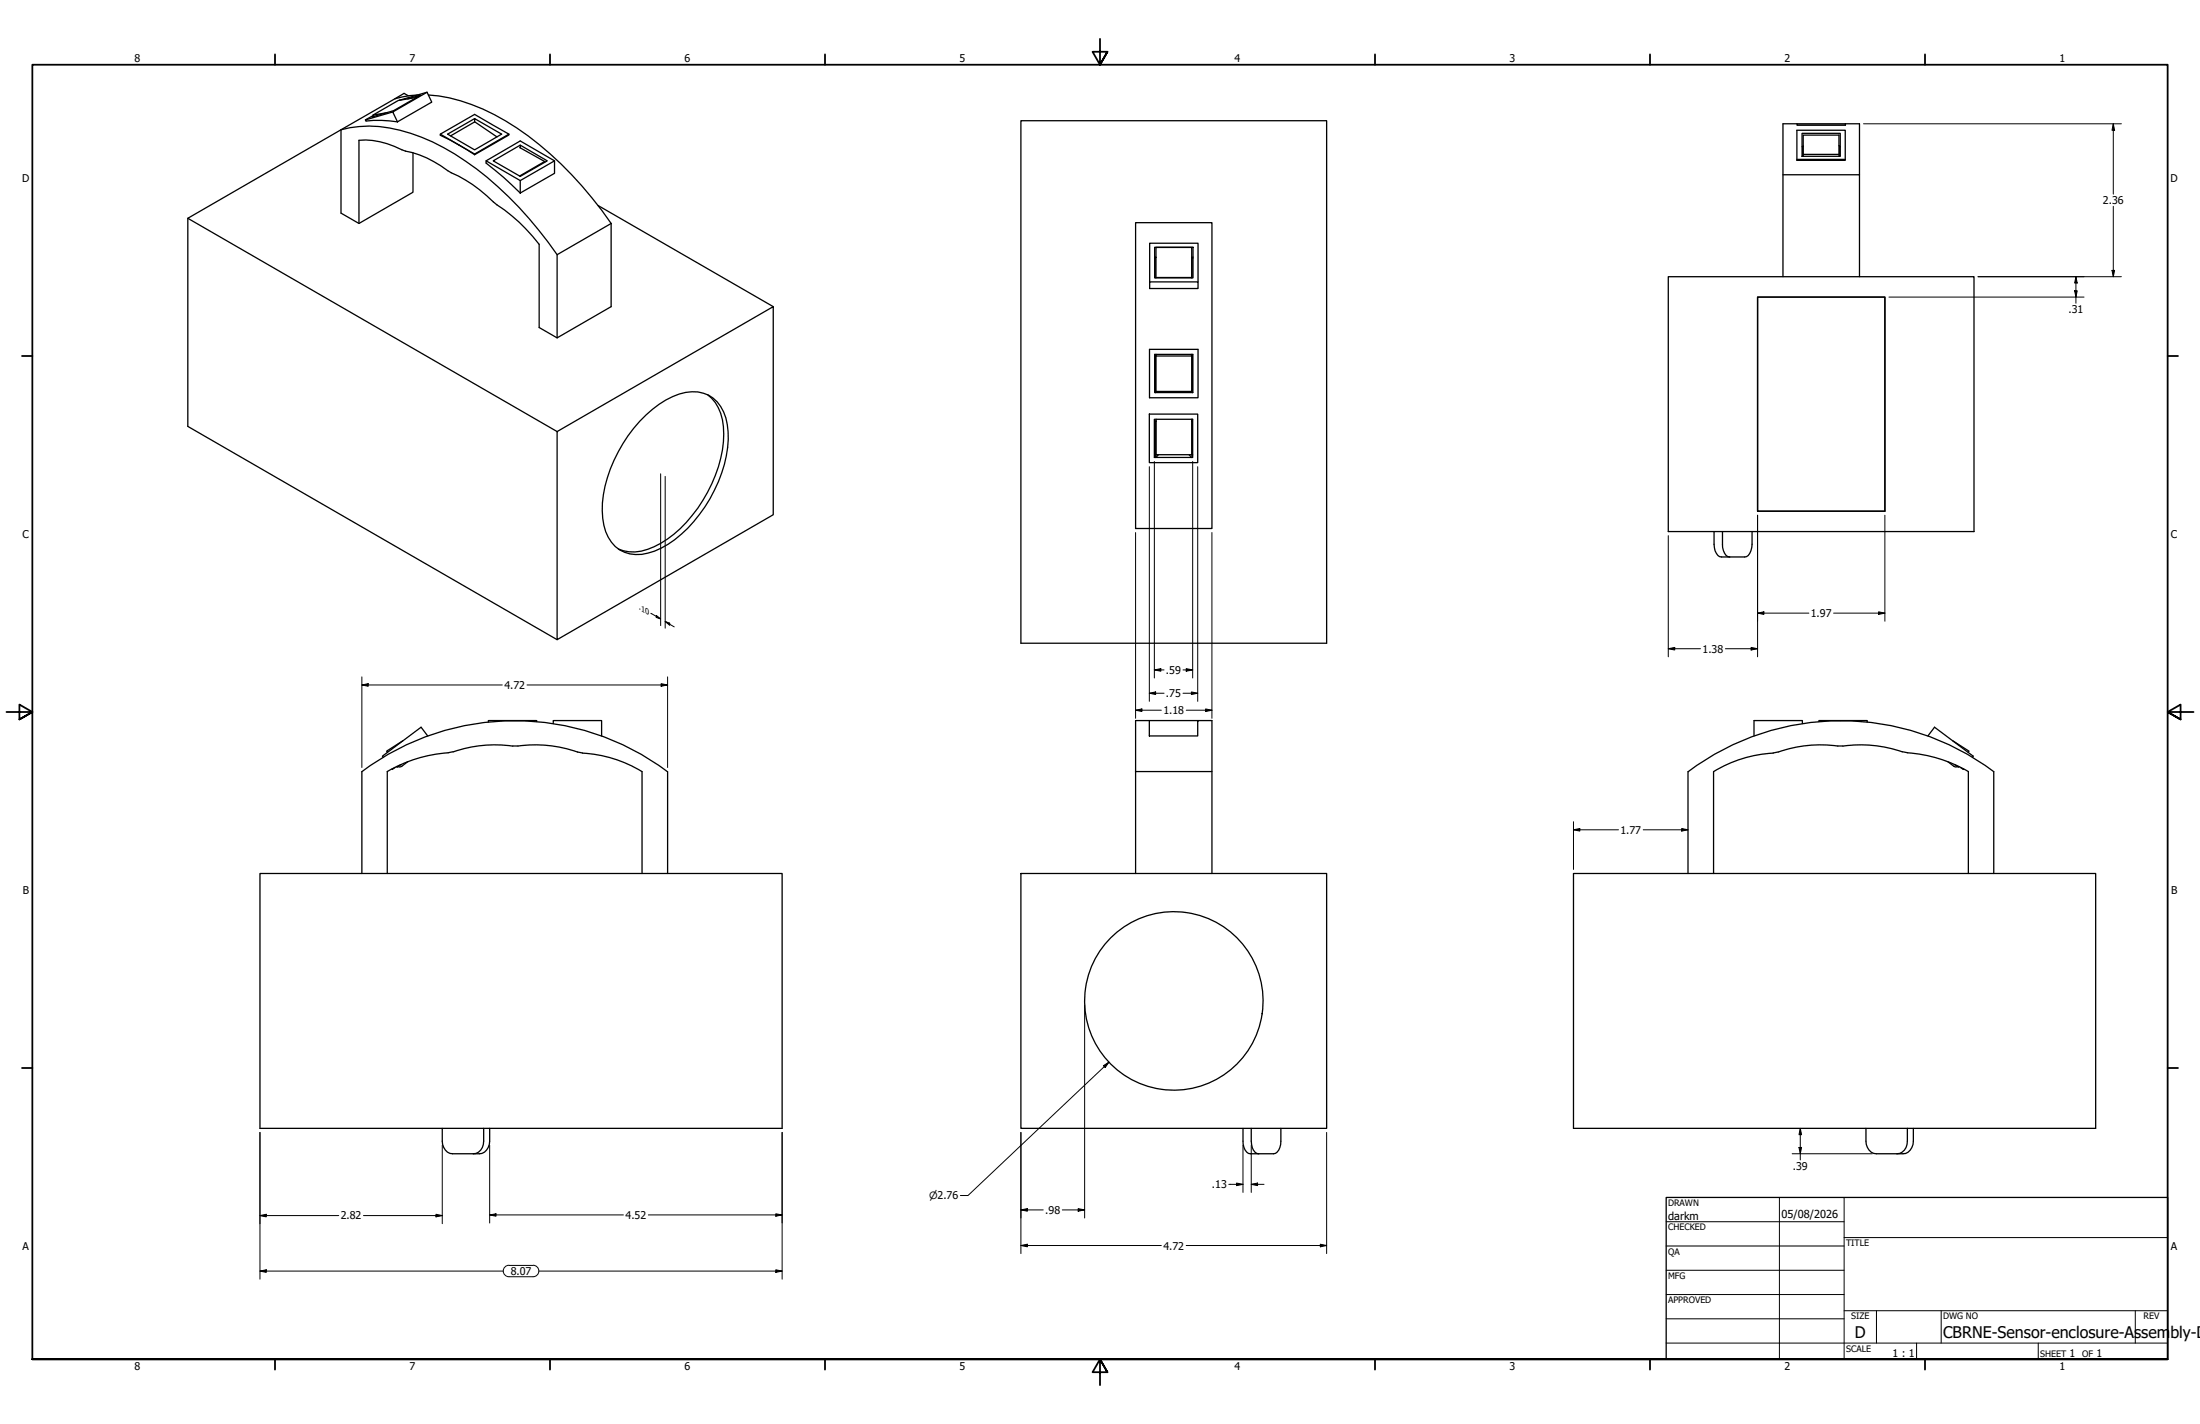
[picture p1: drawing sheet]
<svg xmlns="http://www.w3.org/2000/svg" width="864mm" height="559mm" viewBox="0 0 864 559" stroke-linecap="round" stroke-linejoin="round" font-family="sans-serif">
<!-- layer: Visible (ANSI) -->
<g fill="none" stroke="#000" stroke-width=".51">
<path d="M155.1 38.7l-21.2 12.2v32.7l7 4.1 21.2-12.3v-15.5M160 38.8l5.1-1.5-10.6 6.1-8.5 2.5 .6-.3M160.3 37.6l-1.7-1-3.5 2.1M163.6 38.2l-7.3 1.2-9.9 5.7M163.9 37.3l-3.1 .2-5.7 1.2M167.6 36.2l-10.8 3.1M168.1 37.3a72 72 0 0 1 34.8 12.9 141 141 0 0 1 37 37.5M146.5 45.3l-3.1 1.8M151.7 44.3l-5.3 .8 .3 .6M154.2 43.9l13.4-7.7 1.9 3.9-13.5 7.7zM154.2 43.9l-10.8 3.2 .3 .4a46.6 46.6 0 0 1 12.3 .3M172.8 52.6l7.3 4.3-7.3-3.8z"/>
<path d="M172.8 52.6l13.5-7.7 13.5 7.7v.4l-13.5 7.7M176.8 53.3l9.6-5.5 8.7 5.9M180.1 56.9l6.2 3.8M180.1 56.9l6.2 3.6v.2M186.3 46.5l-10.6 6.1 10.6 6.2 10.6-6.2-10.6-6.1v1.4M199.8 52.6l-13.5 7.9M204 57.9l9.8 5.5v.3M204.2 57l-10.6 6.1 10.6 6.1 10.6-6.1-10.6-6.1v1M400.7 47.4h120.1v205h-120.1zM705.4 48.6h19v.5h-19zM705.4 48.6h-5.5v60M707.4 52.3h15v9h-15z"/>
<path d="M707.4 57.5h.3M707.8 57.2l-.1 4.1M721.9 57.1l.3 .5v3.7M722.2 57.5h.2M724.4 48.6h5.5v20M190.8 63.1l13.4-7.8 13.5 7.8M204.2 70.9l13.5-7.8v4.9l-13.5 7.8zM204.2 70.9l-13.4-7.8v.9a122.1 122.1 0 0 1 13.4 11.8M213.8 63.4l-9.8 5.7M699.9 68.6h30v40M705.4 62.5v-11.4h18.9v11.8h-18.9v-.4h18.9M707.8 60.6v-7.6h14.1v8.3"/>
<path d="M721.9 60.6h-14.1v.7M73.7 85.7v81.6l145 83.7M140.9 87.7v-32.6a31.3 31.3 0 0 1 16.9 3.7 47 47 0 0 1 19.4 9 58.1 58.1 0 0 1 17.9 12.6 66 66 0 0 1 16.5 15.5v32.6l7.1 4.1 21.2-12.3v-32.6M218.7 99.9a136.8 136.8 0 0 0-44.6-42 60.1 60.1 0 0 0-33-8.2l-3.7 .4-3.5 .8-60.2 34.8 145 83.7M234.8 80.6l68.7 39.7M239.9 87.7l-21.2 12.2v32.7M445.8 87.4h29.9v120h-29.9zM453.3 97h15v12h-15zM451.3 110.6h19v2.6h-19zM451.3 110.6v-15.2h19v15.2M453.3 101.2h.2M453.3 100.9h.5"/>
<path d="M453.7 101l-.2 .3v7.7M453.8 109v-11.9h14v11.9M453.8 108.9h14M467.8 100.9h.5M467.8 101l.1 8M467.9 101.2h.4M654.9 108.6h120v100h-120zM689.9 116.6h50v84h-50zM451.2 137.1h19.1v19h-19.1zM453.3 139.1h14.9v15h-14.9zM453.6 139.6v14.5l.4-.5M453.6 139.6h.2"/>
<path d="M453.8 139.1v14.5h14v-13.9M467.7 139.1l.1 .6-14.2-.1M467.8 139.6h.3M468.1 139.6v14.5l-.5-.5M468.1 139.6l-.3 .3M277.7 154.9a17.9 17.9 0 0 1 6.4 15.5 54.6 54.6 0 0 1-24.8 42.8 18.4 18.4 0 0 1-16.5 2.3M218.7 169.4l84.8-49.1v81.7l-84.8 49zM253.6 162.8a30.2 30.2 0 0 1 18-9.1 12.9 12.9 0 0 1 13.3 10.3 40.8 40.8 0 0 1-4.5 28.4 48 48 0 0 1-23.5 23.9 14.7 14.7 0 0 1-15.4-1.9 18.8 18.8 0 0 1-5.1-14 55 55 0 0 1 17.2-37.6zM451.2 162.5h19v19h-19zM453.1 164.5h15.1v15h-15.1zM453.5 165.2v14.3M453.5 165.2l.3 .3"/>
<path d="M453.5 165.2h.3M453.8 164.5v14M453.8 178.4h14M454.7 178.5l-1 1M466.8 178.5l1 1M467.8 164.5v14M467.8 165.2h.2M468 165.2v14.3M468 165.2l-.2 .2M672.8 208.6a14 14 0 0 0 .9 8.5l1.3 1.3 .8 .2h9a2.87 2.87 0 0 0 2.5-2.5l.5-2.5v-5M676.1 208.6a13.6 13.6 0 0 0 .9 8.5l1.2 1.3 .8 .2M158.1 290.7l-6.3 4.1 .3 .5"/>
<path d="M160.1 298.9l-2.4 1.8-.9 .3-.5-.2M167.9 288.8l-2.6-3.4-15.2 11.3 .3 .4M203.3 292.7h-.8a59.1 59.1 0 0 0-26.2 2.6 56.8 56.8 0 0 0-24.3 7.5v40M203.3 292.8a55.9 55.9 0 0 1 25.3 2.7 50 50 0 0 1 23.4 7.3v40M210.7 283.1v-.3h-19v.5M217.2 283.9v-1.1h19v6M451.2 282.8h19v6h-19zM451.2 282.8h-5.4v20h29.9M470.2 282.8v.3M470.3 282.8h5.4v60M707.5 283.9v-1.1h-19v6M714 283.1v-.3h19v.5"/>
<path d="M756.8 288.8l2.6-3.4 15.2 11.3-.3 .4M764.6 298.9l2.4 1.8 .9 .3 .4-.2M766.6 290.7l6.3 4.1-.3 .5M142 302.8v40M155.1 301.2l-1.1 .7-.1-.1M157.3 300.1l-1.4 1-.2-.2M262 302.8a100 100 0 0 0-120 0M262.1 302.8v40M445.8 302.8v40M662.6 302.8v40M672.7 302.8v40M672.7 302.8a54.2 54.2 0 0 1 24.5-7.6 57.4 57.4 0 0 1 26.2-2.4 56.1 56.1 0 0 1 25 2.5 56.7 56.7 0 0 1 24.3 7.5v40"/>
<path d="M767.4 300.1l1.4 1 .2-.2M769.6 301.2l1.1 .7 .1-.1M782.6 302.8v40M782.7 302.8a100 100 0 0 0-120 0M102 342.8h205v100h-205zM400.7 342.8h120.1v100h-120.1zM617.7 342.8h204.9v100h-204.9zM173.6 442.8v5a4.6 4.6 0 0 0 4.1 5h10.5a4.6 4.6 0 0 0 4-5v-5M189.9 442.8v5a4.5 4.5 0 0 1-4.1 5M487.9 442.8a13.6 13.6 0 0 0 .9 8.5l1.3 1.3 .8 .2h9a4.3 4.3 0 0 0 2.9-5v-5M491.2 442.8a15.2 15.2 0 0 0 .8 8.5l1.3 1.3 .8 .2M732.5 442.8v5a4.6 4.6 0 0 0 4 5h10.5a4.6 4.6 0 0 0 4.1-5v-5"/>
<path d="M748.7 442.8v5a4.5 4.5 0 0 1-4 5"/>
<circle cx="460.8" cy="392.8" r="35"/>
</g>
<g fill="#000">
<circle cx="453.8" cy="178.5" r=".25"/>
<circle cx="467.8" cy="178.5" r=".25"/>
</g>
<!-- layer: Border (ANSI) -->
<g fill="none" stroke="#000" stroke-width=".7">
<path d="M431.8 15.2v10.2l-2.9-5.1h5.8l-2.9 5.1 2.9-5.1M107.9 21.3v4.1M215.9 21.3v4.1M323.8 21.3v4.1M539.8 21.3v4.1M647.7 21.3v4.1M755.6 21.3v4.1M8.6 139.7h4.1M850.9 139.7h4.1M2.5 279.4h10.2l-5.1-2.9v5.8l5.1-2.9-5.1 2.9M861.1 279.4h-10.2l5.1-2.9v5.8l-5.1-2.9 5.1 2.9M8.6 419.1h4.1"/>
<path d="M850.9 419.1h4.1M12.7 533.4v-508h838.2v508h-838.2h838.2M107.9 533.4v4.1M215.9 533.4v4.1M323.8 533.4v4.1M434.7 538.5l-2.9-5.1 2.9 5.1h-5.8l2.9-5.1v10.2M539.8 533.4v4.1M647.7 533.4v4.1M755.6 533.4v4.1"/>
</g>
<!-- layer: Title (ANSI) -->
<g fill="none" stroke="#000" stroke-width=".39">
<path d="M654 479.4h69.9M698.5 469.9v63.5M723.9 469.9v63.5M654 488.9h69.9M654 498.5h69.9M723.9 485.6h127M654 508h69.9M654 517.5h69.9M723.9 514.3h127M736.6 514.3v12.7M762 514.3v12.7M838.2 514.3v12.7"/>
<path d="M654 527h196.9M752.3 527v6.4M800.1 527v6.4"/>
</g>
<path d="M654 469.9h196.9v63.5h-196.9z" fill="none" stroke="#000" stroke-width=".51"/>
<!-- layer: Dimension (ANSI) -->
<g fill="none" stroke="#000" stroke-width=".39">
<path d="M731.5 48.6h101.2M829.6 48.6l.5 2.5h-1zM829.6 48.6v27.6M829.6 81v27.6M741.5 116.6h76.6M776.5 108.6h56.2M814.4 114.1h1l-.5 2.5zM814.9 108.6l.5 2.5h-1zM814.9 108.6v10.4M829.1 106.1h1l-.5 2.5zM259.3 185.9v59.6M261.1 186.9v59.6"/>
<path d="M451.2 183.1v92.1M453.1 181.1v85M468.2 181.1v85M470.2 183.1v92.1M445.8 209v72.9M475.7 209v72.9M654.9 210.2v47.5M689.9 202.2v55.5M739.9 202.2v41.6M255.5 240.7l3.8 2.2M257.6 241.5l1.7 1.4-1.7-.6zM261.1 243.9l1.8 .6v.9z"/>
<path d="M261.1 243.9l3.6 2.1M654.9 254.6l2.5-.5v1zM654.9 254.6h12.6M677.3 254.6h12.6M687.4 254.1l2.5 .5-2.5 .5zM689.9 240.6l2.5-.5v1zM689.9 240.6h20.2M719.8 240.6h20.1M737.4 240.1l2.5 .5-2.5 .5zM142 268.8l2.5-.5v1zM142 268.8h55.2M142 265.6v35.6"/>
<path d="M206.9 268.8h55.2M259.5 268.3l2.6 .5-2.6 .5zM262.1 265.6v35.6M445.8 278.7l2.4-.5v1zM445.8 278.7h10.1M451.2 272l2.4-.5v1zM451.2 272h5.7M453.1 262.9l2.6-.5v1zM453.1 262.9h3.8M464.4 262.9h3.8M464.4 272h5.8M465.6 262.4l2.6 .5-2.6 .5z"/>
<path d="M465.6 278.7h10.1M467.7 271.5l2.5 .5-2.5 .5zM473.3 278.2l2.4 .5-2.4 .5zM617.7 325.6l2.4-.5v1zM617.7 325.6h17.6M617.7 322.5v18.7M645 325.6h17.6M660.1 325.1l2.5 .5-2.5 .5zM425.8 394.4v83.6M433.1 418.2l2.2-1.4-1.5 2.1zM435.3 416.8l-55.3 52.3h-3M102 444.4v57.6"/>
<path d="M173.6 449.4v30.8M192.2 449.4v30.5M307 444.4v57.6M400.7 444.4v47.5M487.9 449.4v18.5M491.2 449.4v18.5M520.8 444.4v47.5M703.5 452.8h31.4M706.2 450.3h1l-.5 2.5zM706.7 442.8l.5 2.5h-1zM706.7 442.8v12.4M102 477l2.5-.5v1z"/>
<path d="M102 477h31M142.7 477h30.9M171.1 476.5l2.5 .5-2.5 .5zM192.2 476.8l2.5-.5v1zM192.2 476.8h52.5M254.5 476.8h52.5M304.5 476.3l2.5 .5-2.5 .5zM400.7 474.8l2.6-.5v1zM400.7 474.8h8.8M417 474.8h8.8M423.2 474.3l2.6 .5-2.6 .5zM482.3 464.8h5.6"/>
<path d="M485.4 464.2l2.5 .6-2.5 .5zM491.2 464.8l2.4-.6v1.1zM491.2 464.8h5M102 498.8l2.5-.5v1zM102 498.8h95.5M199.8 496.5a2.25 2.25 0 0 0-2.3 2.3 2.25 2.25 0 0 0 2.3 2.2h9.5a2.25 2.25 0 0 0 2.2-2.2 2.25 2.25 0 0 0-2.2-2.3M199.8 496.6h9.4M211.5 498.8h95.5M304.5 498.3l2.5 .5-2.5 .5zM400.7 488.8l2.6-.5v1zM400.7 488.8h55.2M465.6 488.8h55.2"/>
<path d="M518.3 488.3l2.5 .5-2.5 .5z"/>
</g>
<g fill="#000">
<path d="M829.6 48.6l.5 2.5h-1zM814.4 114.1h1l-.5 2.5zM814.9 108.6l.5 2.5h-1zM829.1 106.1h1l-.5 2.5zM257.6 241.5l1.7 1.4-1.7-.6zM261.1 243.9l1.8 .6v.9zM654.9 254.6l2.5-.5v1zM687.4 254.1l2.5 .5-2.5 .5zM689.9 240.6l2.5-.5v1zM737.4 240.1l2.5 .5-2.5 .5zM142 268.8l2.5-.5v1zM259.5 268.3l2.6 .5-2.6 .5z"/>
<path d="M445.8 278.7l2.4-.5v1zM451.2 272l2.4-.5v1zM453.1 262.9l2.6-.5v1zM465.6 262.4l2.6 .5-2.6 .5zM467.7 271.5l2.5 .5-2.5 .5zM473.3 278.2l2.4 .5-2.4 .5zM617.7 325.6l2.4-.5v1zM660.1 325.1l2.5 .5-2.5 .5zM433.1 418.2l2.2-1.4-1.5 2.1zM706.2 450.3h1l-.5 2.5zM706.7 442.8l.5 2.5h-1zM102 477l2.5-.5v1z"/>
<path d="M171.1 476.5l2.5 .5-2.5 .5zM192.2 476.8l2.5-.5v1zM304.5 476.3l2.5 .5-2.5 .5zM400.7 474.8l2.6-.5v1zM423.2 474.3l2.6 .5-2.6 .5zM485.4 464.2l2.5 .6-2.5 .5zM491.2 464.8l2.4-.6v1.1zM102 498.8l2.5-.5v1zM304.5 498.3l2.5 .5-2.5 .5zM400.7 488.8l2.6-.5v1zM518.3 488.3l2.5 .5-2.5 .5z"/>
</g>
<g font-size="6.3">
<text x="728.1" y="524.9">D</text>
<text x="762.8" y="525">CBRNE-Sensor-enclosure-Assem</text>
<text x="852" y="525">bly-D</text>
</g>
<g font-size="4.3">
<text x="654.8" y="478.6">darkm</text>
<text x="699.3" y="478">05/08/2026</text>
</g>
<g font-size="4.2">
<text x="52.8" y="24.4">8</text>
<text x="160.8" y="24.4">7</text>
<text x="268.7" y="24.4">6</text>
<text x="376.7" y="24.4">5</text>
<text x="484.6" y="24.4">4</text>
<text x="592.6" y="24.4">3</text>
<text x="700.5" y="24.4">2</text>
<text x="808.5" y="24.4">1</text>
<text x="8.8" y="71.4">D</text>
<text x="852" y="71.4">D</text>
<text x="825.5" y="80.1">2.36</text>
<text x="812" y="122.9">.31</text>
<text x="8.9" y="211.1">C</text>
<text x="852.2" y="211.1">C</text>
<text x="710.8" y="242.1">1.97</text>
<text x="668.3" y="256.1">1.38</text>
<text x="457.7" y="264.4">.59</text>
<text x="198" y="270.3">4.72</text>
<text x="457.7" y="273.5">.75</text>
<text x="456.7" y="280.2">1.18</text>
<text x="636.1" y="327.2">1.77</text>
<text x="9" y="350.8">B</text>
<text x="852.2" y="350.8">B</text>
<text x="703.8" y="459.1">.39</text>
<text x="475.7" y="466.3">.13</text>
<text x="133.7" y="478.5">2.82</text>
<text x="245.6" y="478.3">4.52</text>
<text x="410.3" y="476.3">.98</text>
<text x="8.9" y="490.5">A</text>
<text x="456.7" y="490.3">4.72</text>
<text x="852.2" y="490.5">A</text>
<text x="200.5" y="500.3">8.07</text>
<text x="742.9" y="532.6">1 : 1</text>
<text x="812.4" y="532.6">1</text>
<text x="823" y="532.6">1</text>
<text x="52.8" y="537.5">8</text>
<text x="160.8" y="537.5">7</text>
<text x="268.7" y="537.5">6</text>
<text x="376.7" y="537.5">5</text>
<text x="484.6" y="537.5">4</text>
<text x="592.6" y="537.5">3</text>
<text x="700.5" y="537.5">2</text>
<text x="808.5" y="537.5">1</text>
</g>
<text font-size="3.9" x="364.7" y="470.6">⌀2.76</text>
<g font-size="3.5">
<text x="654.8" y="473.2">DRAWN</text>
<text x="654.8" y="482.8">CHECKED</text>
<text x="724.7" y="488.9">TITLE</text>
<text x="654.8" y="492.3">QA</text>
<text x="654.8" y="501.8">MFG</text>
<text x="654.8" y="511.4">APPROVED</text>
<text x="726.7" y="517.7">SIZE</text>
<text x="762.8" y="517.7">DWG NO</text>
<text x="841.4" y="517.7">REV</text>
<text x="724.7" y="530.4">SCALE</text>
<text x="800.9" y="532.6">SHEET</text>
<text x="817.4" y="532.6">OF</text>
</g>
<text font-size="3.2" x="250.8" y="239.1" transform="rotate(30 250.8 239.1)">.10</text>
</svg>
